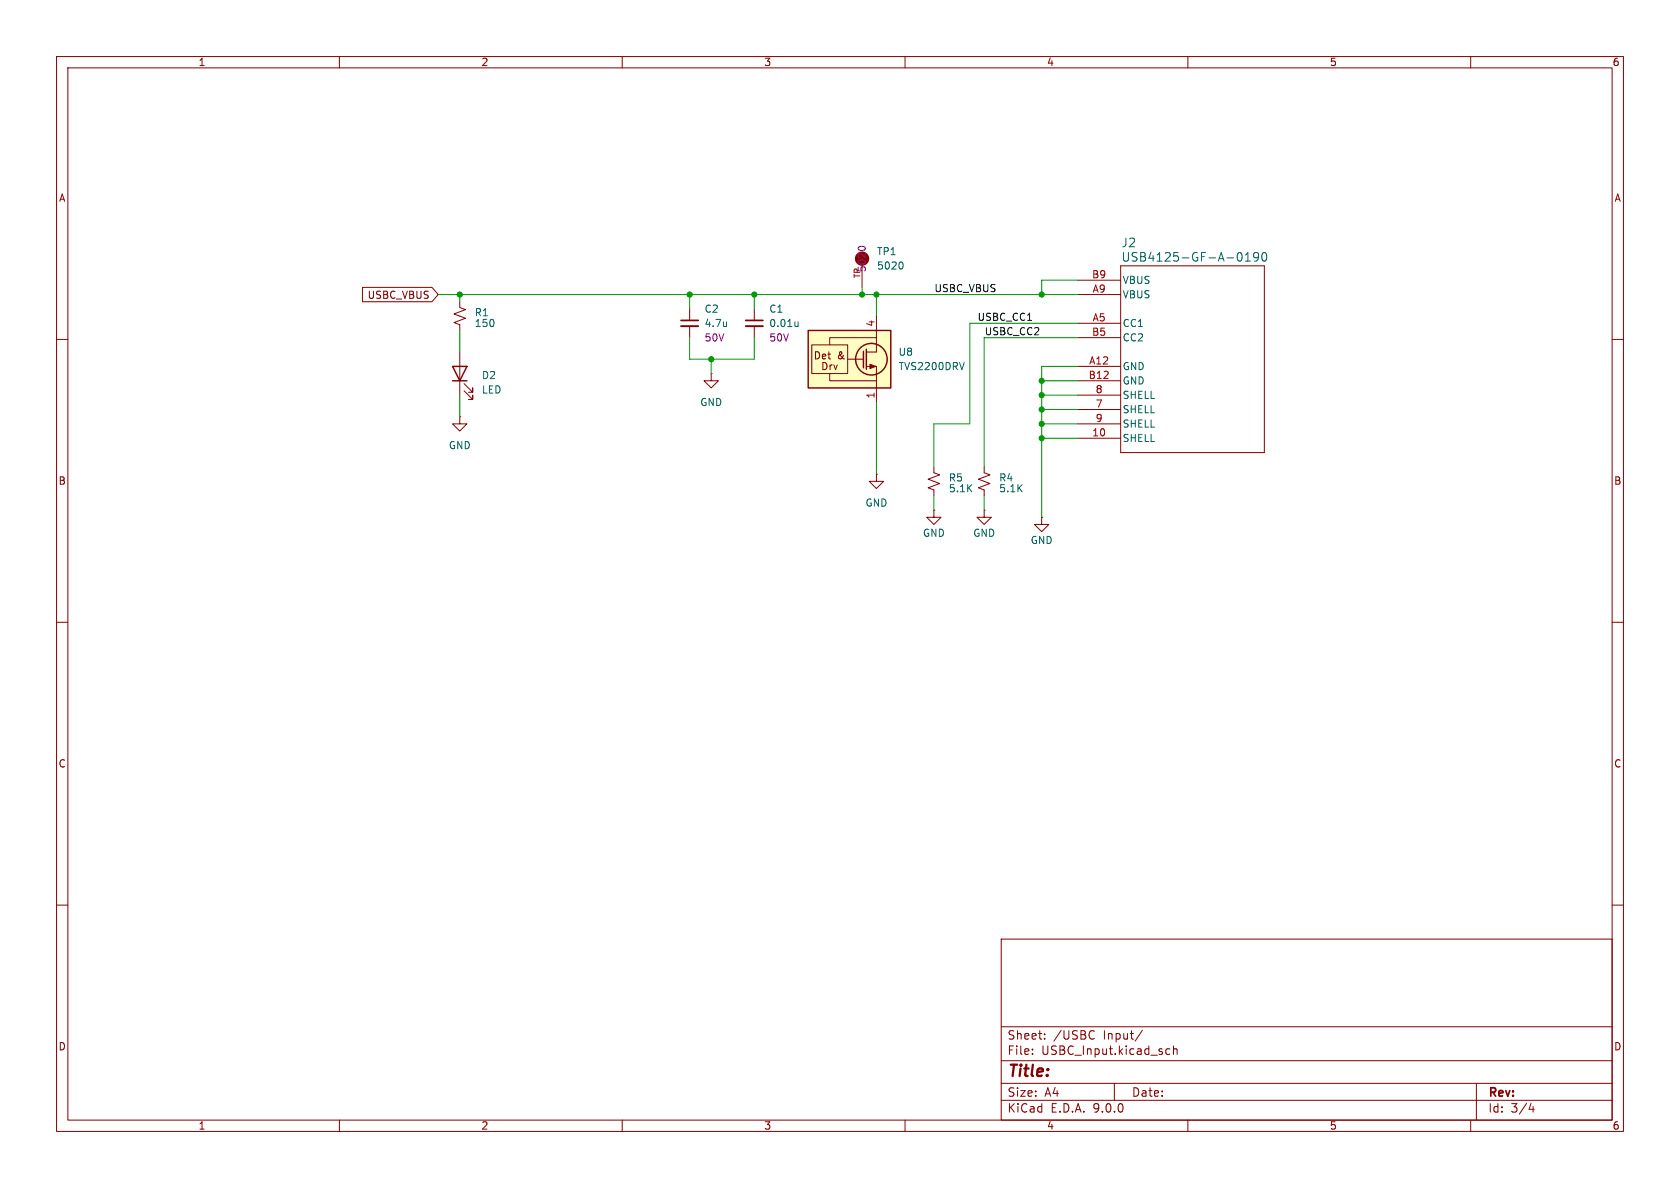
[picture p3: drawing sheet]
<svg xmlns="http://www.w3.org/2000/svg" width="297mm" height="210mm" viewBox="0 0 297 210" stroke-linecap="round" stroke-linejoin="round" font-family="sans-serif">
<g fill="none" stroke="#840000" stroke-width=".18">
<path d="M10 10h277v190h-277zM12 12h273v186h-273zM60 10v2M110 10v2M160 10v2M210 10v2M260 10v2M133.3 54.6v2M133.3 57.7v2M10 60h2M125.7 66v1.3h1.3l-1.3 1.3-1.2-1.3h1.2M125.7 66h.1"/>
<path d="M285 60h2M10 110h2M285 110h2M10 160h2M177 166h108v32h-108zM285 160h2M60 198v2M110 198v2M160 198v2M177 194.5h108M177 191.5h108M177 187.5h108"/>
<path d="M177 181.5h108M182.5 186.3v.1M182.5 185.5v.1M184.7 183.6v.1M184.7 182.8v.1M193.2 182.2l.3 .1M193.5 183.6l-.3 .1M197 191.5v3M202 182.1l-1.3 2M206.1 186.1l.3 .3 .4-.1M206.8 185.5l-.4-.1-.3 .3M207.5 185.5l.2-.1 .3 .1 .1 .9"/>
<path d="M207.5 184.9v1.5M210 198v2M260 198v2M261 191.5v6.5M270.7 195l-.4 1.1h.9M271 195.6v1"/>
</g>
<path d="M131.8 56.6h3.1" fill="none" stroke="#840000" stroke-width=".3"/>
<path d="M131.8 57.7h3.1" fill="none" stroke="#840000" stroke-width=".33"/>
<path d="M141.1 56.9v.8M141.1 57.6l-.4 .1" fill="none" stroke="#006464" stroke-width=".18"/>
<path d="M142.9 58.4h14.6v10.2h-14.6z" fill="#ffffc2"/>
<g fill="none" stroke="#840000" stroke-width=".18">
<path d="M64.1 50.8h12.3l1.1 1.3-1.1 1.2h-12.3zM81.3 53.3v1.1l1 .3-2 .8 2 .8-2 .7 1 .4v1M121.9 54.6v2M121.9 57.7v2M152.4 45.7v5.1M154.9 59.7h-8.2v1.3M154.9 55.9v6.3h-1.7M190.5 49.5h7.6M190.5 57.2h7.6M190.5 59.7h7.6M190.5 52.1h7.6M198.1 47h25.4v33h-25.4z"/>
<path d="M81.3 73.7v1.2h1.2l-1.2 1.3-1.3-1.3h1.3M81.3 73.7h.1M81.3 62.2v7.7M82 69.1l1.6 1.5v-.7v.7h-.8M82 67.8l1.6 1.5v-.7v.7h-.8M143.5 61h6.4v5h-6.4zM146.7 66v1.3h8.2M149.9 63.5h2.8M153.2 64.8h1.7v6.3M190.5 64.8h7.6M190.5 67.3h7.6M190.5 69.9h7.6"/>
<path d="M190.5 72.4h7.6M190.5 74.9h7.6M190.5 77.5h7.6M154.9 83.8v1.3h1.3l-1.3 1.3-1.2-1.3h1.2M154.9 83.8h.1M165.1 90.2v1.2h1.3l-1.3 1.3-1.3-1.3h1.3M165.1 90.2h.1M165.1 82.6v1l1 .3-2 .8 2 .8-2 .7 1 .4v1M174 82.6v1l1 .3-2 .8 2 .8-2 .7 1 .4v1M174 90.2v1.2h1.3l-1.3 1.3-1.3-1.3h1.3M174 90.2h.1M184.1 91.4v1.3h1.3l-1.3 1.3-1.2-1.3h1.2"/>
<path d="M184.1 91.4h.1"/>
</g>
<g fill="none" stroke="#840000" stroke-width=".25">
<path d="M142.9 58.4h14.6v10.2h-14.6zM80 64.8h2.5l-1.2 2.5zM80 67.3h2.5M152.7 62.1v2.9M153.2 61.7v3.6"/>
<circle cx="154.1" cy="63.5" r="2.79"/>
</g>
<path d="M153.8 64.4l1 .4-1 .4z" fill="#840000" stroke="#840000" stroke-width=".18"/>
<path d="M128.4 56.9v.8M128.4 57.6v.1M159.3 46.3a.79 .79 0 0 1 0 1.3M219.1 44.6a.83 .83 0 0 1 .6 .7 .83 .83 0 0 1-.3 .8l-.3 .1M220.2 46.2h.8M220.2 45.1l.4-.5v1.6M222.5 45.3l-.3 .3h-.3l-.3-.3 .2-.6 .4-.1 .2 .2a1.01 1.01 0 0 1-.3 1.4h-.3M223.2 44.8l.2-.2a.83 .83 0 0 1 .6 .7 .83 .83 0 0 1-.3 .8l-.1 .1a.82 .82 0 0 1-.4-1.4zM170.5 64.1l-.5 1.2" fill="none" stroke="#006464" stroke-width=".18"/>
<path d="M120.4 56.6h3" fill="none" stroke="#840000" stroke-width=".3"/>
<path d="M120.4 57.7h3" fill="none" stroke="#840000" stroke-width=".33"/>
<path d="M151.7 43.8a.79 .79 0 0 1 1.3 0" fill="none" stroke="#840084" stroke-width=".18"/>
<g fill="none" stroke="#009600" stroke-width=".18">
<path d="M77.5 52.1h113M81.3 52.1v1.2M81.3 58.4v3.8M121.9 52.1v2.5M121.9 59.7v3.8h11.4v-3.8M133.3 52.1v2.5M152.4 50.8v1.3M154.9 52.1v3.8M190.5 49.5h-6.4v2.6M190.5 57.2h-19.1v17.7h-6.3v7.7M190.5 59.7h-16.5v22.9M81.3 69.9v3.8"/>
<path d="M125.7 63.5v2.5M154.9 71.1v12.7M184.1 69.9h6.4M184.1 67.3h6.4M184.1 72.4h6.4M184.1 74.9h6.4M184.1 77.5h6.4M190.5 64.8h-6.4v26.6M165.1 87.6v2.6M174 87.6v2.6"/>
</g>
<g fill="#009600" stroke="#009600" stroke-width=".18">
<circle cx="152.4" cy="52.1" r=".46"/>
<circle cx="133.3" cy="52.1" r=".46"/>
<circle cx="81.3" cy="52.1" r=".46"/>
<circle cx="125.7" cy="63.5" r=".46"/>
<circle cx="121.9" cy="52.1" r=".46"/>
<circle cx="184.1" cy="67.3" r=".46"/>
<circle cx="184.1" cy="69.9" r=".46"/>
<circle cx="184.1" cy="77.5" r=".46"/>
<circle cx="184.1" cy="74.9" r=".46"/>
<circle cx="184.1" cy="72.4" r=".46"/>
<circle cx="184.1" cy="52.1" r=".46"/>
<circle cx="154.9" cy="52.1" r=".46"/>
</g>
<text font-size="2.8" fill="#840000" x="178" y="190.9">Title:</text>
<g font-size="2.1" fill="#006464">
<text x="198.2" y="43.9">J2</text>
<text x="198.2" y="46.5">USB4125-GF-A-0190</text>
</g>
<g font-size="2.1" fill="#840000">
<text x="178" y="184">Sheet:</text>
<text x="186.2" y="184">/USBC</text>
<text x="195.1" y="184">Input/</text>
<text x="178" y="186.7">File:</text>
<text x="184.1" y="186.7">USBC_Input.kicad_sch</text>
<text x="178" y="196.9">KiCad</text>
<text x="178" y="194.1">Size:</text>
<text x="184.7" y="194.1">A4</text>
<text x="185.7" y="196.9">E.D.A.</text>
<text x="193.3" y="196.9">9.0.0</text>
<text x="200" y="194.1">Date:</text>
<text x="263" y="194.3">Rev:</text>
<text x="263" y="196.9">Id:</text>
<text x="267.1" y="196.9">3/4</text>
</g>
<g font-size="1.8" fill="#840000">
<text x="35" y="11.9">1</text>
<text x="85" y="11.9">2</text>
<text x="135" y="11.9">3</text>
<text x="185" y="11.9">4</text>
<text x="235" y="11.9">5</text>
<text x="285" y="11.9">6</text>
<text x="10.3" y="35.9">A</text>
<text x="285.3" y="35.9">A</text>
<text x="64.9" y="53">USBC_VBUS</text>
<text x="143.8" y="63.7">Det</text>
<text x="145.1" y="65.6">Drv</text>
<text x="148" y="63.7">&amp;</text>
<text x="10.3" y="85.9">B</text>
<text x="285.3" y="85.9">B</text>
<text x="10.3" y="135.9">C</text>
<text x="285.3" y="135.9">C</text>
<text x="10.3" y="185.9">D</text>
<text x="285.3" y="185.9">D</text>
<text x="35" y="199.9">1</text>
<text x="85" y="199.9">2</text>
<text x="135" y="199.9">3</text>
<text x="185" y="199.9">4</text>
<text x="235" y="199.9">5</text>
<text x="285" y="199.9">6</text>
</g>
<g font-size="1.8" fill="#006464">
<text x="154.9" y="45.3">TP1</text>
<text x="154.9" y="47.9">5020</text>
<text x="198.4" y="50.4">VBUS</text>
<text x="198.4" y="52.9">VBUS</text>
<text x="83.8" y="56.1">R1</text>
<text x="83.8" y="58">150</text>
<text x="124.5" y="55.5">C2</text>
<text x="124.5" y="58">4.7u</text>
<text x="135.9" y="55.5">C1</text>
<text x="135.9" y="58">0.01u</text>
<text x="198.4" y="58">CC1</text>
<text x="158.8" y="65.6">TVS2200DRV</text>
<text x="158.8" y="63.1">U8</text>
<text x="198.4" y="60.6">CC2</text>
<text x="198.4" y="65.6">GND</text>
<text x="85.1" y="67.2">D2</text>
<text x="85.1" y="69.8">LED</text>
<text x="123.7" y="72">GND</text>
<text x="198.4" y="68.2">GND</text>
<text x="198.4" y="70.7">SHELL</text>
<text x="198.4" y="73.3">SHELL</text>
<text x="198.4" y="75.8">SHELL</text>
<text x="79.2" y="79.6">GND</text>
<text x="198.4" y="78.3">SHELL</text>
<text x="152.9" y="89.8">GND</text>
<text x="167.6" y="85.3">R5</text>
<text x="167.6" y="87.2">5.1K</text>
<text x="176.5" y="85.3">R4</text>
<text x="176.5" y="87.2">5.1K</text>
<text x="163.1" y="95.1">GND</text>
<text x="172" y="95.1">GND</text>
<text x="182.1" y="96.4">GND</text>
</g>
<g font-size="1.8" fill="#840084">
<text x="153.3" y="48.2" transform="rotate(-90 153.3 48.2)">5020</text>
<text x="124.5" y="60.6">50V</text>
<text x="135.9" y="60.6">50V</text>
</g>
<g font-size="1.8" fill="#0f0f0f">
<text x="165.1" y="51.7">USBC_VBUS</text>
<text x="172.7" y="56.8">USBC_CC1</text>
<text x="174" y="59.3">USBC_CC2</text>
</g>
<g font-size="1.8" fill="#a90000">
<text x="193" y="49.3">B9</text>
<text x="193.1" y="51.8">A9</text>
<text x="154.7" y="57.9" transform="rotate(-90 154.7 57.9)">4</text>
<text x="193" y="59.4">B5</text>
<text x="193.1" y="56.9">A5</text>
<text x="192.5" y="64.5">A12</text>
<text x="154.7" y="70.6" transform="rotate(-90 154.7 70.6)">1</text>
<text x="192.4" y="67.1">B12</text>
<text x="193.6" y="69.6">8</text>
<text x="193" y="77.2">10</text>
<text x="193.6" y="72.1">7</text>
<text x="193.6" y="74.7">9</text>
</g>
<text font-size="1.4" fill="#840084" x="152.1" y="49.3" transform="rotate(-90 152.1 49.3)">TP</text>
</svg>
